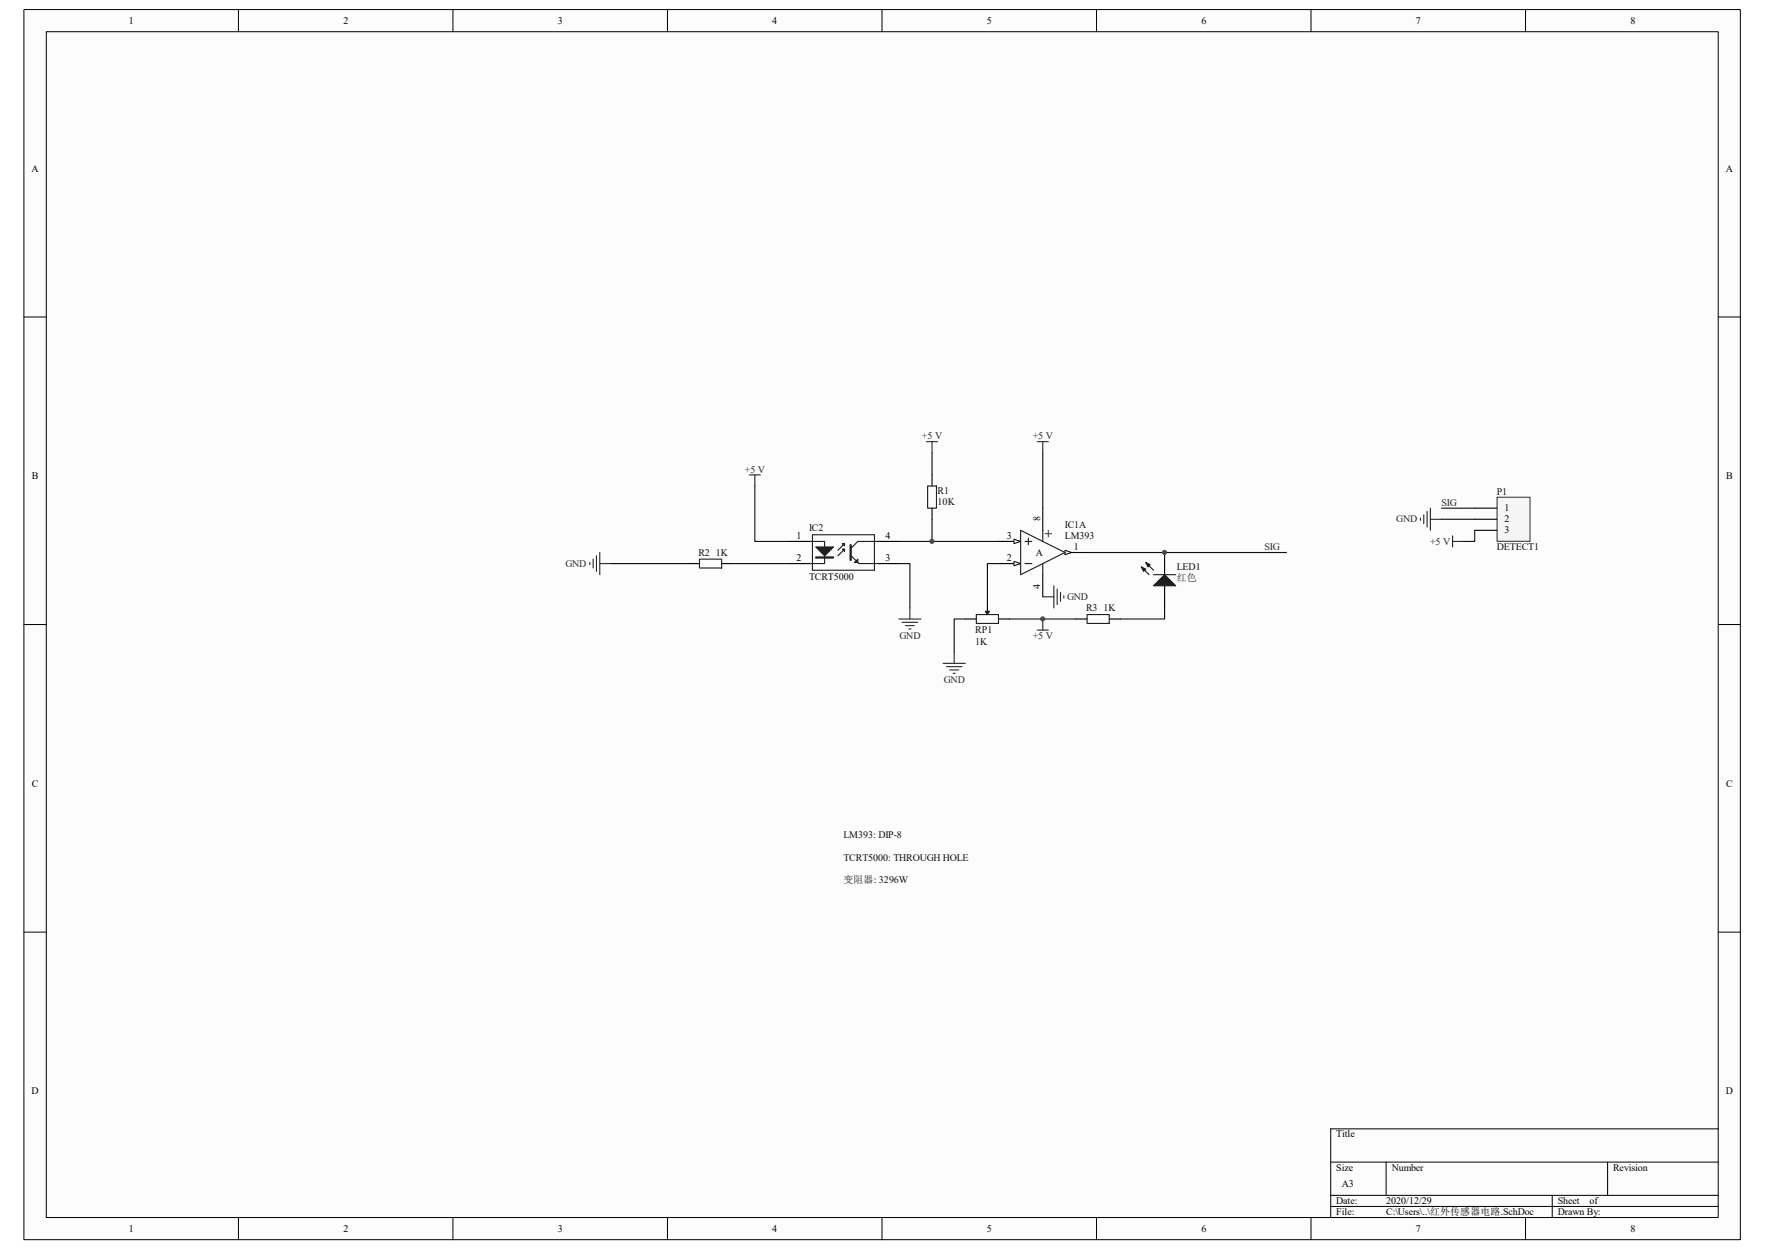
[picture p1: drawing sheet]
<svg xmlns="http://www.w3.org/2000/svg" width="297mm" height="210mm" viewBox="0 0 297 210" stroke-linecap="round" stroke-linejoin="round" font-family="sans-serif">
<path d="M4.1 1.7h288.8v206.7h-288.8z" fill="#fcfcfc"/>
<path d="M4 1.6h288.9v206.8h-288.9z" fill="none" stroke="#000" stroke-width=".17"/>
<path d="M7.8 5.4h281.3v199.3h-281.3z" fill="#fcfcfc"/>
<g fill="none" stroke="#000" stroke-width=".17">
<path d="M7.8 5.3h281.3v199.4h-281.3zM40.1 1.6v3.7M76.2 1.6v3.7M112.3 1.6v3.7M148.4 1.6v3.7M184.5 1.6v3.7M220.6 1.6v3.7M256.7 1.6v3.7M4 53.3h3.7M289.2 53.3h3.7M4 105h3.7M289.2 105h3.7"/>
<path d="M4 156.7h3.7M289.2 156.7h3.7M223.9 195.4h65.3M233.3 195.4v5.6M270.5 195.4v5.6M289.2 189.8h-65.3v14.9M40.1 204.7v3.7M76.2 204.7v3.7M112.3 204.7v3.7M148.4 204.7v3.7M184.5 204.7v3.7M220.6 204.7v3.7"/>
<path d="M223.9 201h65.3M223.9 202.9h65.3M256.7 204.7v3.7M261.2 201v3.7"/>
</g>
<path d="M115.8 94.8h1.9M121.4 94.8h1.9M132.6 91h3.7M132.6 94.8h3.7M147.5 91h3.8M147.5 94.8h3.8M168 94.8h3.8" fill="none" stroke="#000" stroke-width=".19"/>
<path d="M117.7 94h3.7v1.5h-3.7zM136.3 91h2.5v3.8h-2.5M136.7 89.9h10.5v6h-10.5zM142.1 92.3l-1.1 1.2M142.1 91.4l-1.1 1.1M143.2 93.5l1.3 1.3h3M147.5 91h-3.1l-1.2 1.2" fill="none" stroke="#1c1c1c" stroke-width=".19"/>
<g fill="#1c1c1c" stroke="#1c1c1c" stroke-width=".19">
<path d="M137.3 92h3l-1.5 1.5z"/>
<path d="M141.7 91.4h.4v.4z"/>
<path d="M141.7 92.3h.4v.4z"/>
<path d="M144.4 94v.6h-.6z"/>
<path d="M137.3 93.6h3v.2h-3z" fill-rule="evenodd"/>
<path d="M143 91.6h.2v2.6h-.2z" fill-rule="evenodd"/>
</g>
<path d="M170.6 94.4l1.2 .4-1.2 .3z" fill="#fcfcfc" stroke="#000" stroke-width=".17"/>
<path d="M168 91h3.8" fill="none" stroke="#000" stroke-width=".19"/>
<path d="M170.6 90.7l1.2 .3-1.2 .4z" fill="#fcfcfc" stroke="#000" stroke-width=".17"/>
<path d="M179.2 92.9h3.7" fill="none" stroke="#000" stroke-width=".19"/>
<path d="M179.2 92.5l1.1 .4-1.1 .4z" fill="#fcfcfc" stroke="#000" stroke-width=".17"/>
<path d="M156.1 81.7h1.5v3.7h-1.5zM171.8 89.2l7.4 3.7-7.4 3.7zM172.5 94.8h1.1M172.5 91h1.1M173.1 90.5v1.1M175.5 89.2v1.8M175.5 94.8v1.8M164.3 103.3h3.7v1.5h-3.7zM182.9 103.3h3.8v1.5h-3.8z" fill="none" stroke="#1c1c1c" stroke-width=".19"/>
<path d="M156.8 79.9v1.8M156.8 85.4v1.9M175.5 85.4v3.8M175.5 96.6v3.8M162.4 104.1h1.9M166.2 101.3v1.9M168 104.1h1.9M181.1 104.1h1.8M186.7 104.1h1.8" fill="none" stroke="#000" stroke-width=".19"/>
<path d="M175.9 89.7h1.1M176.4 89.2v1.1" fill="none" stroke="#4c4c4c" stroke-width=".19"/>
<g fill="none" stroke="#262626" stroke-width=".19">
<path d="M126.1 79.9h1.9M127 79.9v1.8M155.9 74.3h1.9M156.8 74.3v1.8M99.3 94.6v.4M99.8 94v1.5M100.4 93.5v2.6M100.9 92.9v3.7M100.9 94.8h1.9M177.3 98.5v3.7M177.9 99.1v2.6M178.5 99.6v1.5"/>
<path d="M151.3 104.1h3.7M151.8 104.6h2.6M152.4 105.2h1.5M152.9 105.8h.4M153.1 102.2v1.9M158.7 111.5h3.7M159.3 112.1h2.6M159.8 112.7h1.5M160.4 113.2h.4M160.6 109.7v1.8M175.5 100.4h1.8M179 100.2v.3"/>
</g>
<path d="M156.8 76.1v3.8M102.8 94.8h13M123.3 94.8h9.3M127 81.7v9.3h5.6M151.3 94.8h1.8v7.4M151.3 91h16.7M156.8 87.3v3.7M196 102.2v1.9h-7.5" fill="none" stroke="#0e0e0e" stroke-width=".19"/>
<path d="M165.8 102.8h.7l-.3 .5z" fill="#151515" stroke="#1c1c1c" stroke-width=".17"/>
<path d="M168 94.8h-1.8v6.5M162.4 104.1h-1.8v5.6M169.9 104.1h11.2" fill="none" stroke="#0e0e0e" stroke-width=".19"/>
<path d="M174.5 105.9h1.9M175.5 104.1v1.8" fill="none" stroke="#262626" stroke-width=".19"/>
<path d="M252 83.7h5.5v7.3h-5.5z" fill="#f5f5f5"/>
<path d="M251.9 83.6h5.6v7.4h-5.6z" fill="none" stroke="#262626" stroke-width=".17"/>
<path d="M196 92.9v3.7M196 98.5v3.7M248.2 85.4h3.7M248.2 87.3h3.7M248.2 89.2h3.7" fill="none" stroke="#000" stroke-width=".19"/>
<path d="M174.5 74.3h1.9M175.5 74.3v1.8M239 87.1v.4M239.6 86.6v1.5M240.1 86v2.6M240.7 85.4v3.8M240.7 87.3h1.9M244.4 90.1v1.9M244.4 91h1.9" fill="none" stroke="#262626" stroke-width=".19"/>
<path d="M175.5 76.1v9.3M182.9 92.9h33.6M242.6 87.3h5.6M242.6 85.4h5.6M248.2 89.2v1.8h-1.9" fill="none" stroke="#0e0e0e" stroke-width=".19"/>
<g fill="#1c1c1c" stroke="#1c1c1c" stroke-width=".19">
<path d="M194.1 98.5l1.9-1.9 1.8 1.9z"/>
<path d="M192.8 94.6l.8 .4-.4 .3z"/>
<path d="M192.1 95.3l.7 .4-.4 .4z"/>
</g>
<path d="M192.1 95.3l1.3 1.3M192.8 94.6l1.3 1.3M194.1 96.6h3.7" fill="none" stroke="#1c1c1c" stroke-width=".19"/>
<g fill="#4c4c4c" stroke="#4c4c4c" stroke-width=".17">
<circle cx="156.8" cy="91" r=".35"/>
<circle cx="175.4" cy="104.1" r=".35"/>
<circle cx="195.9" cy="92.9" r=".35"/>
</g>
<g font-size="1.7">
<text x="21.7" y="4">1</text>
<text x="57.8" y="4">2</text>
<text x="93.9" y="4">3</text>
<text x="130" y="4">4</text>
<text x="166.1" y="4">5</text>
<text x="202.2" y="4">6</text>
<text x="238.3" y="4">7</text>
<text x="274.4" y="4">8</text>
<text x="5.3" y="28.9">A</text>
<text x="290.4" y="28.9">A</text>
<text x="5.3" y="80.6">B</text>
<text x="290.5" y="80.6">B</text>
<text x="175.1" y="87.7" transform="rotate(-90 175.1 87.7)">8</text>
<text x="253.2" y="86">1</text>
<text x="253.2" y="87.8">2</text>
<text x="253.2" y="89.7">3</text>
<text x="134" y="90.6">1</text>
<text x="134" y="94.4">2</text>
<text x="149" y="90.6">4</text>
<text x="149" y="94.4">3</text>
<text x="169.4" y="94.4">2</text>
<text x="169.4" y="90.6">3</text>
<text x="174.3" y="93.4">A</text>
<text x="180.7" y="92.5">1</text>
<text x="175.1" y="99" transform="rotate(-90 175.1 99)">4</text>
<text x="5.3" y="132.3">C</text>
<text x="290.5" y="132.3">C</text>
<text x="5.3" y="184">D</text>
<text x="290.4" y="184">D</text>
<text x="224.9" y="191.3">Title</text>
<text x="224.9" y="196.8">Size</text>
<text x="234.2" y="196.8">Number</text>
<text x="271.4" y="196.8">Revision</text>
<text x="224.9" y="202.4">Date:</text>
<text x="225.8" y="199.6">A3</text>
<text x="233.3" y="202.4">2020/12/29</text>
<text x="262.1" y="202.4">Sheet</text>
<text x="267.5" y="202.4">of</text>
<text x="21.7" y="207.1">1</text>
<text x="57.8" y="207.1">2</text>
<text x="93.9" y="207.1">3</text>
<text x="130" y="207.1">4</text>
<text x="166.1" y="207.1">5</text>
<text x="202.2" y="207.1">6</text>
<text x="224.9" y="204.3">File:</text>
<text x="233.3" y="204.3">C:\Users\..\红外传感器电路.SchDoc</text>
<text x="238.3" y="207.1">7</text>
<text x="262.1" y="204.3">Drawn By:</text>
<text x="274.4" y="207.1">8</text>
</g>
<g font-size="1.7" fill="#262626">
<text x="155.2" y="73.9">+5 V</text>
<text x="173.8" y="73.9">+5 V</text>
<text x="125.3" y="79.5">+5 V</text>
<text x="234.9" y="87.8">GND</text>
<text x="242.6" y="85">SIG</text>
<text x="95.2" y="95.3">GND</text>
<text x="212.8" y="92.5">SIG</text>
<text x="240.7" y="91.6">+5 V</text>
<text x="179.6" y="100.9">GND</text>
<text x="151.4" y="107.4">GND</text>
<text x="173.8" y="107.4">+5 V</text>
<text x="158.8" y="114.9">GND</text>
</g>
<g font-size="1.7" fill="#0e0e0e">
<text x="157.8" y="83">R1</text>
<text x="251.9" y="83.2">P1</text>
<text x="136.1" y="89.4">IC2</text>
<text x="157.8" y="84.9">10K</text>
<text x="179.2" y="88.8">IC1A</text>
<text x="117.5" y="93.4">R2 1K</text>
<text x="179.2" y="90.6">LM393</text>
<text x="198" y="95.9">LED1</text>
<text x="251.9" y="92.5">DETECT1</text>
<text x="136.1" y="97.5">TCRT5000</text>
<text x="198" y="97.7">红色</text>
<text x="164.1" y="106.5">RP1</text>
<text x="182.8" y="102.8">R3 1K</text>
<text x="164.1" y="108.4">1K</text>
<text x="141.9" y="141">LM393: DIP-8</text>
<text x="141.9" y="144.7">TCRT5000: THROUGH HOLE</text>
<text x="141.9" y="148.4">变阻器: 3296W</text>
</g>
</svg>
